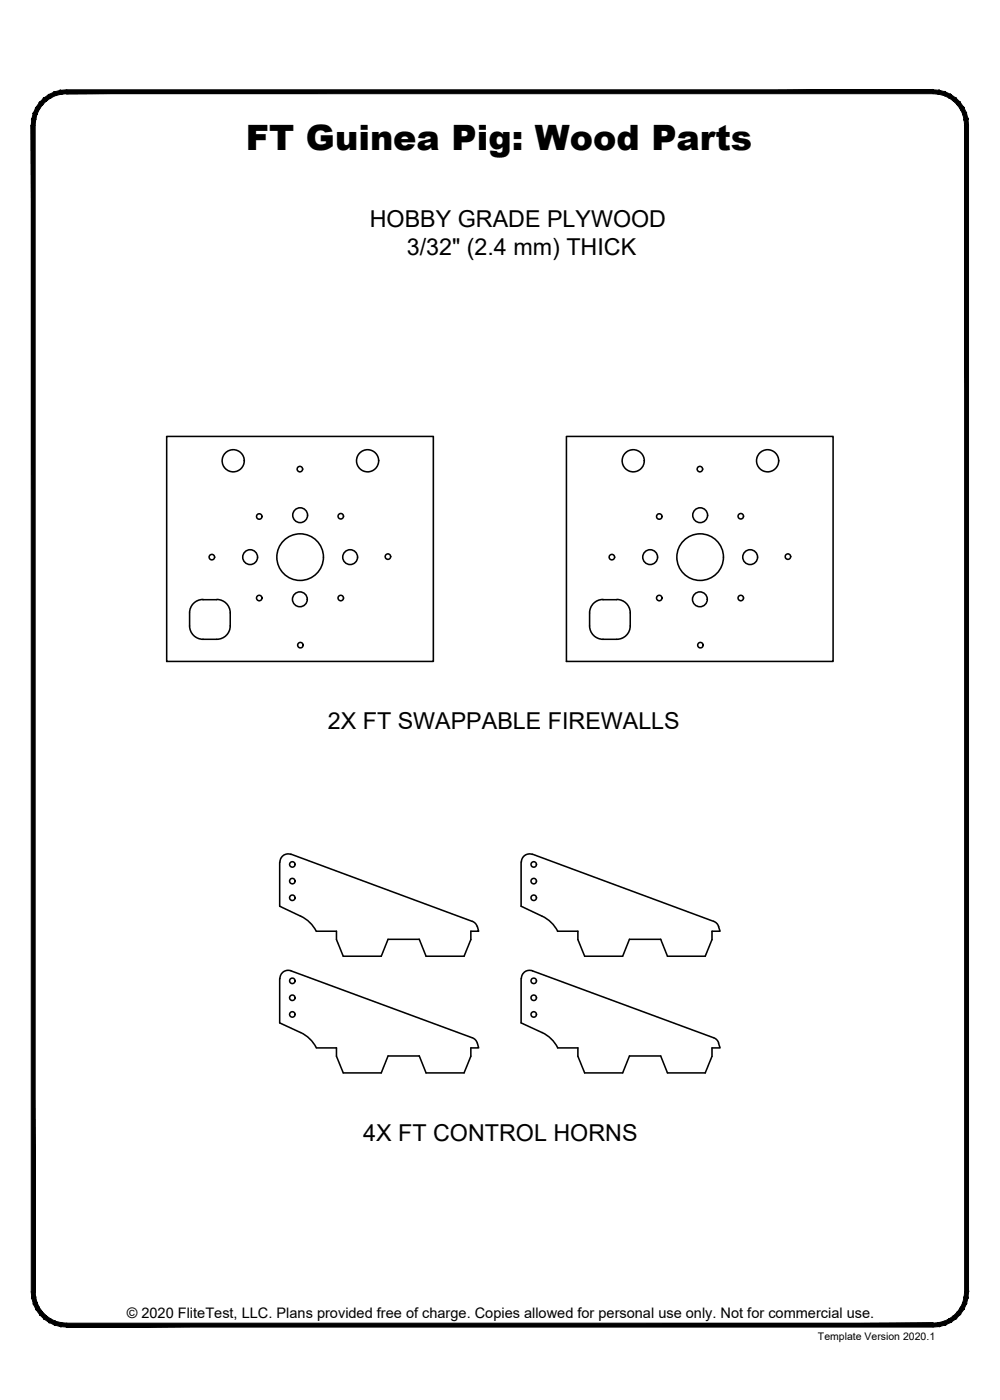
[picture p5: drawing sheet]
<svg xmlns="http://www.w3.org/2000/svg" width="190mm" height="267mm" viewBox="0 0 190 267" stroke-linecap="round" stroke-linejoin="round" font-family="sans-serif">
<!-- layer: 22 TILED -->
<g fill="#000" stroke="#000" stroke-width=".19">
<path d="M11.5 17.2l1.2-.1v.8zM11.5 17.2l.2 .7h1zM10.4 17.5l1.1-.3 .2 .7zM10.4 17.5l.2 .7 1.1-.3zM9.3 18l1.1-.5 .2 .7zM9.3 18l.4 .6 .9-.4zM8.3 18.7l1-.7 .4 .6zM8.3 18.7l.5 .5 .9-.6zM8.3 18.7l.5 .5-1.3 .3zM7.5 19.5l.6 .5 .7-.8zM7.5 19.5l.6 .5-1.3 .5zM6.8 20.5l.7 .3 .6-.8zM6.8 20.5l.7 .3-1.1 .7zM6.4 21.5l.6 .3 .5-1zM6.4 21.5l.6 .3-.9 .9zM6.1 22.7l.7 .1 .2-1zM6.1 22.7l.7 .1-.8 1.1zM6.8 22.8l-.8 1.1h.7z"/>
<path d="M12.7 17.9h165.1v-.8zM12.7 17.1h165.1l-165.1 .8z"/>
<path d="M6 23.9l.7 222.2v-222.2zM6 23.9l.7 222.2h-.7z"/>
<path d="M184.4 22.7l.1 1.2h-.7zM183.7 22.8l.1 1.1 .6-1.2zM184.1 21.5l.3 1.2-.7 .1zM183.4 21.8l.3 1 .4-1.3zM183.6 20.5l.5 1-.7 .3zM183 20.8l.4 1 .2-1.3zM182.9 19.5l.7 1-.6 .3zM182.4 20l.6 .8-.1-1.3zM182.1 18.7l.8 .8-.5 .5zM182.1 18.7l-.5 .5 .8 .8zM181.1 18l1 .7-.5 .5zM181.1 18l-.3 .6 .8 .6zM180.1 17.5l1 .5-.3 .6zM180.1 17.5l-.3 .7 1 .4zM178.9 17.2l1.2 .3-.3 .7zM178.9 17.2l-.1 .7 1 .3zM177.8 17.1l1.1 .1-.1 .7zM177.8 17.1v.8h1z"/>
<path d="M6 246.1h.7l-.6 1.2zM6.7 246.1l-.6 1.2 .7-.2zM6.1 247.3l.7-.2-.4 1.3zM6.8 247.1l-.4 1.3 .6-.3zM6.4 248.4l.6-.3-.2 1.3zM7 248.1l-.2 1.3 .7-.3zM6.8 249.4l.7-.3v1.3zM7.5 249.1v1.3l.6-.5zM7.5 250.4l.6-.5 .2 1.3zM8.1 249.9l.2 1.3 .5-.5zM8.8 250.7l.5 1.2-1-.7zM8.8 250.7l.5 1.2 .4-.6zM9.7 251.3l.7 1.1-1.1-.5zM9.7 251.3l.7 1.1 .2-.7zM10.6 251.7l.9 1-1.1-.3zM10.6 251.7l.9 1 .2-.7zM11.7 252l1 .8-1.2-.1zM11.7 252l1 .8v-.7z"/>
<path d="M12.7 252.1v.7l165.1-.7zM12.7 252.8l165.1-.7v.7z"/>
<path d="M177.8 252.1l1.1 .6-1.1 .1zM177.8 252.1l1.1 .6-.1-.7zM178.8 252l1.3 .4-1.2 .3zM178.8 252l1.3 .4-.3-.7zM179.8 251.7l1.3 .2-1 .5zM179.8 251.7l1.3 .2-.3-.6zM180.8 251.3l1.3-.1-1 .7zM180.8 251.3l1.3-.1-.5-.5zM181.6 250.7l1.3-.3-.8 .8zM181.6 250.7l1.3-.3-.5-.5zM182.4 249.9l1.2-.5-.7 1zM183 249.1l-.6 .8 1.2-.5zM183 249.1l1.1-.7-.5 1zM183.4 248.1l-.4 1 1.1-.7zM183.4 248.1l1-.8-.3 1.1zM183.7 247.1l-.3 1 1-.8zM184.5 246.1l-.1 1.2-.7-.2zM183.8 246.1l-.1 1 .8-1z"/>
<path d="M183.8 23.9v222.2h.7zM183.8 23.9h.7v222.2z"/>
</g>
<!-- layer: 01 CUT -->
<g fill="none" stroke="#000" stroke-width=".3">
<path d="M31.8 83.1h50.8v42.9h-50.8zM107.9 83.1h50.8v42.9h-50.8zM36.1 116.8v2.4a2.55 2.55 0 0 0 2.6 2.6M38.6 114.2h2.7M38.7 114.2a2.55 2.55 0 0 0-2.6 2.6M41.3 114.2a2.55 2.55 0 0 1 2.6 2.6M43.9 116.8v2.4a2.55 2.55 0 0 1-2.6 2.6h-2.7M112.3 116.8v2.4a2.55 2.55 0 0 0 2.5 2.6h2.7a2.55 2.55 0 0 0 2.6-2.6v-2.4M114.8 114.2h2.7M114.9 114.2a2.55 2.55 0 0 0-2.6 2.6M117.5 114.2a2.55 2.55 0 0 1 2.6 2.6M53.3 164.3v8.3l4 1.9"/>
<path d="M55.4 162.7l34.6 12.8a2.02 2.02 0 0 1 1.2 1.9h-1.5v1.6l-1.3 3.2h-7.2l-1.3-3.3h-6l-1.3 3.3h-7.2l-1.3-3.2v-1.6h-3.8M55.4 162.8a1.56 1.56 0 0 0-2.1 1.4M57.3 174.5l1 .6 .9 .8 1.1 1.5M99.3 164.3v8.3l3.9 1.9M101.4 162.7l34.5 12.8M101.4 162.8a1.56 1.56 0 0 0-2.1 1.4M103.3 174.5l1.5 1 .8 .9 .6 1M136 175.5a1.56 1.56 0 0 1 .9 1M136.9 176.5l.3 .9h-1.6v1.6l-1.3 3.2h-7.1l-1.3-3.3h-6l-1.3 3.3h-7.2l-1.3-3.2v-1.6h-3.9M53.3 186.4v8.5l4 1.8M53.3 186.4a1.55 1.55 0 0 1 2.1-1.5l34.6 12.8a1.56 1.56 0 0 1 .9 1M57.3 196.7l1 .6 .9 .8 1.1 1.5"/>
<path d="M90.9 198.7l.3 .9h-1.5v1.6l-1.3 3.2h-7.2l-1.3-3.2h-6l-1.3 3.2h-7.2l-1.3-3.2v-1.6h-3.8M99.3 186.4v8.5l4 1.8 1 .6 1.3 1.3 .6 1M101.4 184.9l34.5 12.8M101.4 184.9a1.56 1.56 0 0 0-2.1 1.5M136 197.7a1.56 1.56 0 0 1 .9 1M136.9 198.7l.3 .9h-1.6v1.6l-1.3 3.2h-7.1l-1.3-3.2h-6l-1.3 3.2h-7.2l-1.3-3.2v-1.6h-3.9"/>
<circle cx="44.4" cy="87.8" r="2.11"/>
<circle cx="49.4" cy="98.4" r=".52"/>
<circle cx="57.1" cy="89.4" r=".52"/>
<circle cx="57.2" cy="98.1" r="1.41"/>
<circle cx="64.9" cy="98.3" r=".52"/>
<circle cx="70" cy="87.8" r="2.11"/>
<circle cx="120.6" cy="87.8" r="2.11"/>
<circle cx="125.6" cy="98.4" r=".52"/>
<circle cx="133.3" cy="89.4" r=".52"/>
<circle cx="133.4" cy="98.1" r="1.41"/>
<circle cx="141.1" cy="98.3" r=".52"/>
<circle cx="146.2" cy="87.8" r="2.11"/>
<circle cx="40.4" cy="106.1" r=".52"/>
<circle cx="47.7" cy="106.1" r="1.41"/>
<circle cx="49.4" cy="113.9" r=".52"/>
<circle cx="57.1" cy="114.2" r="1.41"/>
<circle cx="57.2" cy="106.1" r="4.4"/>
<circle cx="64.9" cy="113.9" r=".52"/>
<circle cx="66.7" cy="106.1" r="1.41"/>
<circle cx="73.9" cy="106" r=".52"/>
<circle cx="116.6" cy="106.1" r=".52"/>
<circle cx="123.9" cy="106.1" r="1.41"/>
<circle cx="125.6" cy="113.9" r=".52"/>
<circle cx="133.3" cy="114.2" r="1.41"/>
<circle cx="133.4" cy="106.1" r="4.4"/>
<circle cx="141.1" cy="113.9" r=".52"/>
<circle cx="142.9" cy="106.1" r="1.41"/>
<circle cx="150.1" cy="106" r=".52"/>
<circle cx="57.2" cy="122.9" r=".52"/>
<circle cx="133.4" cy="122.9" r=".52"/>
<circle cx="55.7" cy="164.7" r=".52"/>
<circle cx="55.7" cy="171" r=".52"/>
<circle cx="55.7" cy="167.8" r=".52"/>
<circle cx="101.7" cy="164.7" r=".52"/>
<circle cx="101.7" cy="167.8" r=".52"/>
<circle cx="101.7" cy="171" r=".52"/>
<circle cx="55.7" cy="193.3" r=".52"/>
<circle cx="55.7" cy="190.1" r=".52"/>
<circle cx="55.7" cy="186.9" r=".52"/>
<circle cx="101.7" cy="193.3" r=".52"/>
<circle cx="101.7" cy="190.1" r=".52"/>
<circle cx="101.7" cy="186.9" r=".52"/>
</g>
<text font-size="6.7" x="46.8" y="28.7">FT Guinea Pig: Wood Parts</text>
<g font-size="4.4">
<text x="70.4" y="43.2">HOBBY GRADE PLYWOOD</text>
<text x="77.5" y="48.6">3/32&quot; (2.4 mm) THICK</text>
<text x="62.5" y="138.9">2X FT SWAPPABLE FIREWALLS</text>
<text x="69.2" y="217.3">4X FT CONTROL HORNS</text>
</g>
<text font-size="2.8" x="24.2" y="251.1">© 2020 FliteTest, LLC. Plans provided free of charge. Copies allowed for personal use only. Not for commercial use.</text>
<text font-size="2" x="155.8" y="255.3">Template Version 2020.1</text>
</svg>
